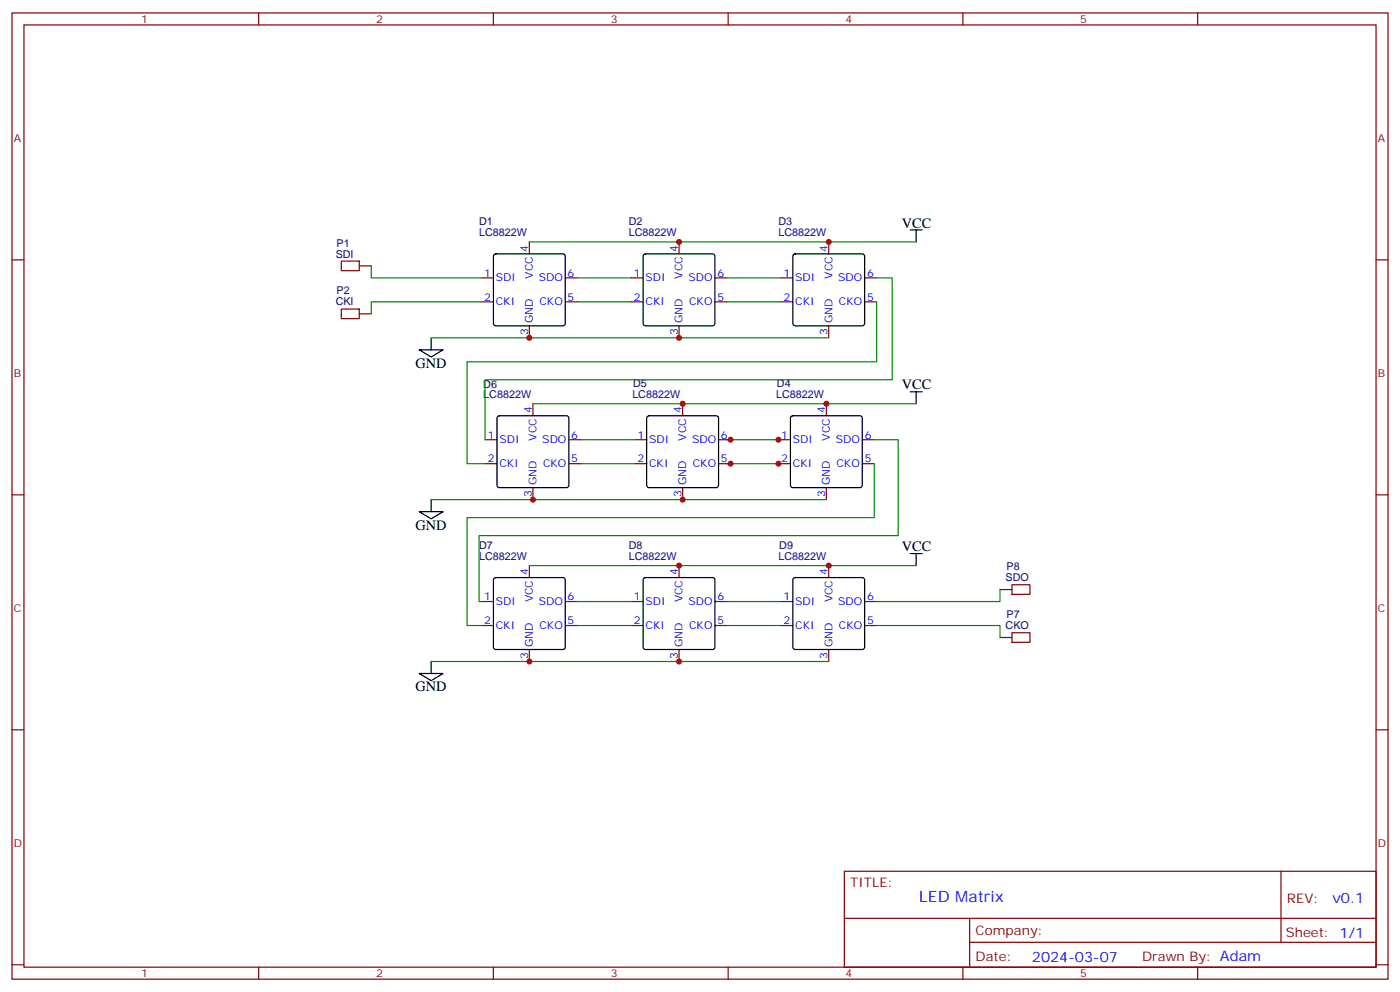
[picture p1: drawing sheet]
<svg xmlns="http://www.w3.org/2000/svg" width="412mm" height="292mm" viewBox="0 0 412 292" stroke-linecap="round" stroke-linejoin="round" font-family="sans-serif">
<g fill="none" stroke="#870000" stroke-width=".35">
<path d="M3.5 3.8h405.4v284.3h-405.4zM7.1 7.3h398.2v277.3h-398.2zM76.2 3.8v3.5M145.3 3.8v3.5M214.5 3.8v3.5M283.6 3.8v3.5M352.8 3.8v3.5M3.5 76.5h3.6M100.5 76.8h5.3v2.9h-5.3zM105.8 78.2h3.6M155.9 71.2v3.5M200 71.2v3.5"/>
<path d="M244.1 71.2v3.5M405.3 76.5h3.6M100.5 90.9h5.3v2.9h-5.3zM105.8 92.4h3.6M141.8 81.8h3.5M141.8 88.8h3.5M155.9 95.9v3.5M166.5 81.8h3.5M166.5 88.8h3.5M185.9 81.8h3.5M185.9 88.8h3.5M200 95.9v3.5"/>
<path d="M210.6 81.8h3.5M210.6 88.8h3.5M230 81.8h3.5M230 88.8h3.5M244.1 95.9v3.5M254.7 81.8h3.5M254.7 88.8h3.5M157 118.8v3.5M201.1 118.8v3.5M243.4 118.8v3.5M142.9 129.4h3.5M142.9 136.5h3.5"/>
<path d="M167.6 129.4h3.5M167.6 136.5h3.5M187 129.4h3.5M187 136.5h3.5M211.7 129.4h3.5M211.7 136.5h3.5M229.3 129.4h3.5M229.3 136.5h3.5M254 129.4h3.5M254 136.5h3.5M3.5 145.6h3.6M157 143.5v3.5"/>
<path d="M201.1 143.5v3.5M243.4 143.5v3.5M405.3 145.6h3.6M141.8 177h3.5M155.9 166.4v3.6M166.5 177h3.5M185.9 177h3.5M200 166.4v3.6M210.6 177h3.5M230 177h3.5M244.1 166.4v3.6M254.7 177h3.5"/>
<path d="M294.6 173.5h3.5M298.1 172.1h5.3v2.8h-5.3zM141.8 184.1h3.5M155.9 191.1v3.6M166.5 184.1h3.5M185.9 184.1h3.5M200 191.1v3.6M210.6 184.1h3.5M230 184.1h3.5M244.1 191.1v3.6M254.7 184.1h3.5M294.6 187.6h3.5"/>
<path d="M298.1 186.2h5.3v2.8h-5.3zM3.5 214.8h3.6M405.3 214.8h3.6M248.7 256.4h156.6v28.2h-156.6zM377.3 256.4v20.9M248.7 270.2h156.5M285.6 277.3h119.6M285.6 270.2v14.2M3.5 283.9h3.6M76.2 284.6v3.5M145.3 284.6v3.5M214.5 284.6v3.5"/>
<path d="M283.6 284.6v3.5M352.8 284.6v3.5M405.3 283.9h3.6"/>
</g>
<g fill="none" stroke="#000" stroke-width=".35">
<path d="M145.6 74.9l.4-.2h19.8l.5 .2 .2 .5v19.8l-.2 .5-.5 .2h-19.8l-.4-.2-.3-.5v-19.8zM189.7 74.9l.4-.2h19.8l.5 .2 .2 .5v19.8l-.2 .5-.5 .2h-19.8l-.5-.2-.2-.5v-19.8zM233.8 74.9l.4-.2h19.8l.5 .2 .2 .5v19.8l-.2 .5-.5 .2h-19.8l-.5-.2-.2-.5v-19.8zM268.1 67.7h3.5M269.9 67.7v3.5M127 99.4v3.5M123.5 102.9h7l-3.5 2.2zM268.1 115.3h3.5M269.9 115.3v3.5M146.6 122.5l.5-.2h19.8l.5 .2 .2 .5v19.8l-.3 .5-.4 .2h-19.8l-.5-.2-.2-.5v-19.8zM190.7 122.5l.5-.2h19.8l.5 .2 .2 .5v19.8l-.3 .5-.4 .2h-19.8l-.5-.2-.2-.5v-19.8zM233.1 122.5l.4-.2h19.8l.5 .2 .2 .5v19.8l-.2 .5-.5 .2h-19.8l-.5-.2-.2-.5v-19.8z"/>
<path d="M123.5 150.6h7l-3.5 2.1zM127 147v3.6M145.6 170.2l.4-.2h19.8l.5 .2 .2 .5v19.7l-.2 .5-.5 .2h-19.8l-.4-.2-.3-.5v-19.7zM189.7 170.2l.4-.2h19.8l.5 .2 .2 .5v19.7l-.2 .5-.5 .2h-19.8l-.5-.2-.2-.5v-19.7zM233.8 170.2l.4-.2h19.8l.5 .2 .2 .5v19.7l-.2 .5-.5 .2h-19.8l-.5-.2-.2-.5v-19.7zM268.1 162.9h3.5M269.9 162.9v3.5M123.5 198.2h7l-3.5 2.1zM127 194.7v3.5"/>
</g>
<g fill="none" stroke="#008700" stroke-width=".35">
<path d="M109.4 78.2v3.6h32.4M155.9 71.2h114M127 99.4h117.1M141.8 88.8h-32.4v3.6M170 81.8h15.9M170 88.8h15.9M214.1 81.8h15.9M214.1 88.8h15.9M258.2 88.8v17.7h-120.6v30h5.3M258.2 81.8h4.6v30h-119.9v17.6M157 118.8h112.9M171.1 129.4h15.9"/>
<path d="M171.1 136.5h15.9M214.1 129.4h15.9M214.1 136.5h15.9M257.5 129.4h7.1v28.2h-123.5v19.4h.7M257.5 136.5v15.8h-119.9v31.8h4.2M127 147h116.4M155.9 166.4h114M170 177h15.9M214.1 177h15.9M294.6 173.5v3.5h-36.4M127 194.7h117.1M170 184.1h15.9"/>
<path d="M214.1 184.1h15.9M258.2 184.1h36.4v3.5"/>
</g>
<g fill="#c00">
<circle cx="200" cy="194.7" r=".88"/>
<circle cx="155.9" cy="194.7" r=".88"/>
<circle cx="215.2" cy="136.5" r=".88"/>
<circle cx="215.2" cy="129.4" r=".88"/>
<circle cx="229.3" cy="129.4" r=".88"/>
<circle cx="229.3" cy="136.5" r=".88"/>
<circle cx="200" cy="71.2" r=".88"/>
<circle cx="244.1" cy="71.2" r=".88"/>
<circle cx="155.9" cy="99.4" r=".88"/>
<circle cx="200" cy="99.4" r=".88"/>
<circle cx="201.1" cy="147" r=".88"/>
<circle cx="157" cy="147" r=".88"/>
<circle cx="200" cy="166.4" r=".88"/>
<circle cx="244.1" cy="166.4" r=".88"/>
<circle cx="243.4" cy="118.8" r=".88"/>
<circle cx="201.1" cy="118.8" r=".88"/>
</g>
<text font-size="4.6" fill="#00f" x="270.8" y="265.4">LED Matrix</text>
<g font-size="4.2">
<text x="265.6" y="67">VCC</text>
<text x="122.4" y="108.2">GND</text>
<text x="265.6" y="114.6">VCC</text>
<text x="122.4" y="155.9">GND</text>
<text x="265.6" y="162.2">VCC</text>
<text x="122.4" y="203.5">GND</text>
</g>
<g font-size="4.2" fill="#00f">
<text x="392.5" y="265.7">v0.1</text>
<text x="304" y="283">2024-03-07</text>
</g>
<g font-size="3.9" fill="#800">
<text x="250.5" y="261">TITLE:</text>
<text x="379.1" y="265.7">REV:</text>
<text x="287.4" y="275.2">Company:</text>
<text x="378.7" y="275.8">Sheet: 1/1</text>
<text x="287.4" y="282.9">Date:</text>
<text x="336.4" y="282.9">Drawn By: Adam</text>
</g>
<g font-size="3.2" fill="#800">
<text x="41.6" y="6.8">1</text>
<text x="110.8" y="6.8">2</text>
<text x="179.9" y="6.8">3</text>
<text x="249.1" y="6.8">4</text>
<text x="318.2" y="6.8">5</text>
<text x="4.1" y="41.9">A</text>
<text x="405.9" y="41.9">A</text>
<text x="4.1" y="111.1">B</text>
<text x="405.9" y="111.1">B</text>
<text x="4.1" y="180.2">C</text>
<text x="405.9" y="180.2">C</text>
<text x="4.1" y="249.3">D</text>
<text x="405.9" y="249.3">D</text>
<text x="41.6" y="287.6">1</text>
<text x="110.8" y="287.6">2</text>
<text x="179.9" y="287.6">3</text>
<text x="249.1" y="287.6">4</text>
<text x="318.2" y="287.6">5</text>
</g>
<g font-size="3.2" fill="#000080">
<text x="141.1" y="69.4">LC8822W</text>
<text x="141.1" y="66.3">D1</text>
<text x="185.2" y="69.4">LC8822W</text>
<text x="185.2" y="66.3">D2</text>
<text x="229.3" y="69.4">LC8822W</text>
<text x="229.3" y="66.3">D3</text>
<text x="98.9" y="75.8">SDI</text>
<text x="99.1" y="72.6">P1</text>
<text x="98.9" y="89.9">CKI</text>
<text x="99.1" y="86.7">P2</text>
<text x="186.5" y="113.8">D5</text>
<text x="228.9" y="113.8">D4</text>
<text x="142.4" y="117.2">LC8822W</text>
<text x="142.4" y="114.1">D6</text>
<text x="186.3" y="117.1">LC8822W</text>
<text x="228.6" y="117.1">LC8822W</text>
<text x="141.1" y="161.5">D7</text>
<text x="185.2" y="161.5">D8</text>
<text x="229.6" y="161.5">D9</text>
<text x="141.1" y="164.7">LC8822W</text>
<text x="185.2" y="164.7">LC8822W</text>
<text x="229.3" y="164.7">LC8822W</text>
<text x="296.5" y="167.8">P8</text>
<text x="296.2" y="171">SDO</text>
<text x="296.2" y="185.1">CKO</text>
<text x="296.5" y="181.9">P7</text>
</g>
<g font-size="3.2" fill="#00f">
<text x="155.6" y="74" transform="rotate(-90 155.6 74)">4</text>
<text x="199.7" y="74" transform="rotate(-90 199.7 74)">4</text>
<text x="243.8" y="74" transform="rotate(-90 243.8 74)">4</text>
<text x="142.6" y="81.4">1</text>
<text x="146" y="82.8">SDI</text>
<text x="157" y="82" transform="rotate(-90 157 82)">VCC</text>
<text x="158.7" y="82.8">SDO</text>
<text x="167.2" y="81.4">6</text>
<text x="186.7" y="81.4">1</text>
<text x="190.1" y="82.8">SDI</text>
<text x="201.1" y="82" transform="rotate(-90 201.1 82)">VCC</text>
<text x="202.8" y="82.8">SDO</text>
<text x="211.3" y="81.4">6</text>
<text x="230.8" y="81.4">1</text>
<text x="234.2" y="82.8">SDI</text>
<text x="245.2" y="82" transform="rotate(-90 245.2 82)">VCC</text>
<text x="246.9" y="82.8">SDO</text>
<text x="255.4" y="81.4">6</text>
<text x="142.6" y="88.5">2</text>
<text x="146" y="89.9">CKI</text>
<text x="158.9" y="89.9">CKO</text>
<text x="167.2" y="88.5">5</text>
<text x="186.7" y="88.5">2</text>
<text x="190.1" y="89.9">CKI</text>
<text x="203" y="89.9">CKO</text>
<text x="211.3" y="88.5">5</text>
<text x="230.8" y="88.5">2</text>
<text x="234.2" y="89.9">CKI</text>
<text x="247.1" y="89.9">CKO</text>
<text x="255.4" y="88.5">5</text>
<text x="157" y="95.2" transform="rotate(-90 157 95.2)">GND</text>
<text x="201.1" y="95.2" transform="rotate(-90 201.1 95.2)">GND</text>
<text x="245.2" y="95.2" transform="rotate(-90 245.2 95.2)">GND</text>
<text x="155.6" y="98.6" transform="rotate(-90 155.6 98.6)">3</text>
<text x="199.7" y="98.6" transform="rotate(-90 199.7 98.6)">3</text>
<text x="243.8" y="98.6" transform="rotate(-90 243.8 98.6)">3</text>
<text x="156.6" y="121.6" transform="rotate(-90 156.6 121.6)">4</text>
<text x="200.7" y="121.6" transform="rotate(-90 200.7 121.6)">4</text>
<text x="243.1" y="121.6" transform="rotate(-90 243.1 121.6)">4</text>
<text x="143.7" y="129">1</text>
<text x="147.1" y="130.5">SDI</text>
<text x="158" y="129.6" transform="rotate(-90 158 129.6)">VCC</text>
<text x="159.8" y="130.5">SDO</text>
<text x="168.3" y="129">6</text>
<text x="187.8" y="129">1</text>
<text x="191.2" y="130.5">SDI</text>
<text x="202.1" y="129.6" transform="rotate(-90 202.1 129.6)">VCC</text>
<text x="203.8" y="130.5">SDO</text>
<text x="212.4" y="129">6</text>
<text x="230.1" y="129">1</text>
<text x="233.5" y="130.5">SDI</text>
<text x="244.5" y="129.6" transform="rotate(-90 244.5 129.6)">VCC</text>
<text x="246.2" y="130.5">SDO</text>
<text x="254.7" y="129">6</text>
<text x="143.7" y="136.1">2</text>
<text x="147.1" y="137.5">CKI</text>
<text x="160" y="137.5">CKO</text>
<text x="168.3" y="136.1">5</text>
<text x="187.8" y="136.1">2</text>
<text x="191.2" y="137.5">CKI</text>
<text x="204.1" y="137.5">CKO</text>
<text x="212.4" y="136.1">5</text>
<text x="230.1" y="136.1">2</text>
<text x="233.5" y="137.5">CKI</text>
<text x="246.4" y="137.5">CKO</text>
<text x="254.7" y="136.1">5</text>
<text x="158" y="142.8" transform="rotate(-90 158 142.8)">GND</text>
<text x="202.1" y="142.8" transform="rotate(-90 202.1 142.8)">GND</text>
<text x="244.5" y="142.8" transform="rotate(-90 244.5 142.8)">GND</text>
<text x="156.6" y="146.2" transform="rotate(-90 156.6 146.2)">3</text>
<text x="200.7" y="146.2" transform="rotate(-90 200.7 146.2)">3</text>
<text x="243.1" y="146.2" transform="rotate(-90 243.1 146.2)">3</text>
<text x="155.6" y="169.3" transform="rotate(-90 155.6 169.3)">4</text>
<text x="199.7" y="169.3" transform="rotate(-90 199.7 169.3)">4</text>
<text x="243.8" y="169.3" transform="rotate(-90 243.8 169.3)">4</text>
<text x="142.6" y="176.7">1</text>
<text x="146" y="178.1">SDI</text>
<text x="157" y="177.3" transform="rotate(-90 157 177.3)">VCC</text>
<text x="158.7" y="178.1">SDO</text>
<text x="167.2" y="176.7">6</text>
<text x="186.7" y="176.7">1</text>
<text x="190.1" y="178.1">SDI</text>
<text x="201.1" y="177.3" transform="rotate(-90 201.1 177.3)">VCC</text>
<text x="202.8" y="178.1">SDO</text>
<text x="211.3" y="176.7">6</text>
<text x="230.8" y="176.7">1</text>
<text x="234.2" y="178.1">SDI</text>
<text x="245.2" y="177.3" transform="rotate(-90 245.2 177.3)">VCC</text>
<text x="246.9" y="178.1">SDO</text>
<text x="255.4" y="176.7">6</text>
<text x="142.6" y="183.7">2</text>
<text x="146" y="185.1">CKI</text>
<text x="158.9" y="185.1">CKO</text>
<text x="167.2" y="183.7">5</text>
<text x="186.7" y="183.7">2</text>
<text x="190.1" y="185.1">CKI</text>
<text x="203" y="185.1">CKO</text>
<text x="211.3" y="183.7">5</text>
<text x="230.8" y="183.7">2</text>
<text x="234.2" y="185.1">CKI</text>
<text x="247.1" y="185.1">CKO</text>
<text x="255.4" y="183.7">5</text>
<text x="157" y="190.4" transform="rotate(-90 157 190.4)">GND</text>
<text x="201.1" y="190.4" transform="rotate(-90 201.1 190.4)">GND</text>
<text x="245.2" y="190.4" transform="rotate(-90 245.2 190.4)">GND</text>
<text x="155.6" y="193.9" transform="rotate(-90 155.6 193.9)">3</text>
<text x="199.7" y="193.9" transform="rotate(-90 199.7 193.9)">3</text>
<text x="243.8" y="193.9" transform="rotate(-90 243.8 193.9)">3</text>
</g>
</svg>
